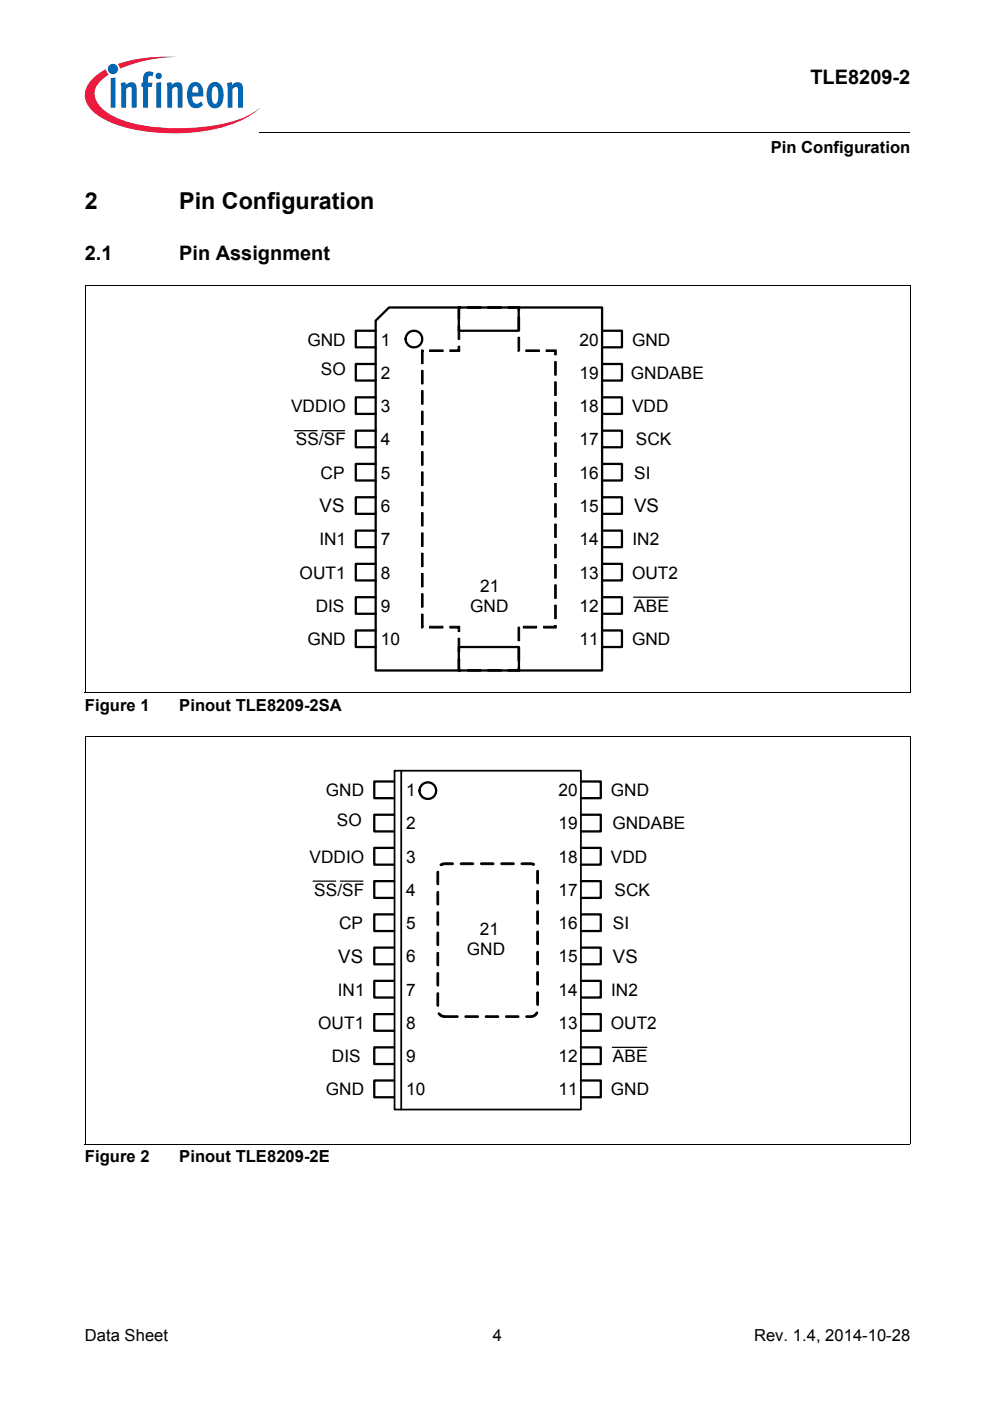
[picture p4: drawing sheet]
<svg xmlns="http://www.w3.org/2000/svg" width="210mm" height="297mm" viewBox="0 0 210 297" stroke-linecap="round" stroke-linejoin="round" font-family="sans-serif">
<circle cx="24" cy="14.6" r="1.09" fill="#0166b3"/>
<g fill="#ed1a40">
<path d="M25 13.6l.8-.3a32.5 32.5 0 0 1 12-1.2 31.8 31.8 0 0 0-11.7 2.2l-.7 .3z"/>
<path d="M19.4 16.9a11.2 11.2 0 0 1 3.1-2.2l.1 .6 .5 .5a5 5 0 0 0-3 4.3 6 6 0 0 0 3.4 4.2 31.6 31.6 0 0 0 15.9 2.9 31.7 31.7 0 0 0 14-3.1l1.6-1.2a17.5 17.5 0 0 1-8.9 4.4 41.1 41.1 0 0 1-22.7-1.4 9.4 9.4 0 0 1-5.1-4.1 4.3 4.3 0 0 1 1.1-4.9z"/>
</g>
<g fill="#0166b3">
<path d="M23.5 16.6l1-.2v6.4h-1z"/>
<path d="M25.6 17.6l.9-.2 .2 .6a1.22 1.22 0 0 1 1.4-.6 1.22 1.22 0 0 1 .9 1.4v4h-1.1v-4.1a.42 .42 0 0 0-.6-.2l-.6 .4v3.9h-1z"/>
<path d="M30.8 15.4l.8-.3 .8 .2 .2 .1-.3 .8-.2-.1a.47 .47 0 0 0-.7 .3v1.1h.9l-.1 .9h-.8v4.4h-1.1v-4.4h-.3v-.9h.3v-.7a1.77 1.77 0 0 1 .5-1.4z"/>
<path d="M35.3 17.6l1-.2 .1 .6a1.22 1.22 0 0 1 1.5-.6 1.22 1.22 0 0 1 .8 1.4v4h-1l-.1-4.1a.42 .42 0 0 0-.6-.2l-.5 .4v3.9h-1z"/>
<path d="M48.1 17.6l1-.2 .1 .6a1.22 1.22 0 0 1 1.5-.6 1.22 1.22 0 0 1 .8 1.4v4h-1l-.1-4.1a.41 .41 0 0 0-.6-.2l-.5 .4v3.9h-1z"/>
<path d="M33 16.1a.68 .68 0 0 1 1.3 0 .68 .68 0 0 1-1.3 0zM33.1 17.6l1.1-.2v5.4h-1.1z"/>
<path d="M40.4 17.8a1.59 1.59 0 0 1 1.8-.2 1.59 1.59 0 0 1 .8 1.5l.1 1.4h-2.3a1.09 1.09 0 0 0 .2 1.1 1.09 1.09 0 0 0 1.2 .3l.4-.4 .4 .7a1.88 1.88 0 0 1-2.1 .6 1.88 1.88 0 0 1-1.2-1.9v-1.7l.3-.8zM41 18.5l-.2 1.1h1.3l-.1-.7a.58 .58 0 0 0-.3-.6 .58 .58 0 0 0-.7 .2z"/>
<path d="M44.6 17.7a1.76 1.76 0 0 1 2 0 1.76 1.76 0 0 1 .8 1.7v1.3a1.96 1.96 0 0 1-2.4 2.2 2.94 2.94 0 0 1-1.2-3.3 2.79 2.79 0 0 1 .8-1.9zM45.2 18.5a4.3 4.3 0 0 0 .1 3.4l.3 .1a1.54 1.54 0 0 0 .7-1.9v-.4a1.19 1.19 0 0 0-.7-1.4z"/>
</g>
<path d="M55 28v.1z" fill="#000"/>
<path d="M55 28h137.9" fill="none" stroke="#000" stroke-width=".21"/>
<path d="M18 29h46v5h-46z" fill="#fff"/>
<path d="M109.8 133h.4v2.8h-.4zM109.8 137.3h.4v2.8h-.4zM107.7 142h2.3l-.2 .2v-.6h.4v.7h-2.5zM103.4 142h2.9v.3h-2.9zM99.1 142h2.9v.3h-2.9zM97.1 139.7h.4v2.5l-.2-.2h.4v.3h-.6zM97.1 135.3h.4v2.9h-.4zM95.4 132.8h2.1v1.1h-.4v-.9l.2 .2h-1.9zM91.1 132.8h2.8v.4h-2.8zM89.4 130.2h.3l-.1 3h-.2zM89.4 125.9h.3v2.8h-.3zM89.4 121.6h.3v2.8h-.3zM89.4 117.3h.3v2.8h-.3zM89.4 113h.3v2.8h-.3zM89.4 108.7h.3v2.8h-.3zM89.4 104.4h.3v2.8h-.3zM89.4 100.1h.3v2.8h-.3zM89.4 95.8h.3v2.8h-.3zM89.4 91.5h.3v2.8h-.3zM89.4 87.2h.3v2.8h-.3zM89.4 82.8h.3v2.9h-.3zM89.4 78.5h.3v2.9h-.3zM89.4 74.2h.3l-.1 .3 .1-.2v2.8h-.3zM91.1 74.2h2.9v.3h-2.9zM95.4 74.2h1.9l-.2 .1v-.9h.4v1.1h-2.1zM97.1 69.1h.4v2.8h-.4zM97.1 65h.6v.4h-.4l.2-.2v2.4h-.4zM99.1 65h2.9v.4h-2.9zM103.4 65h2.9v.4h-2.9zM107.7 65h2.5v.8h-.4v-.6l.2 .2h-2.3zM109.8 67.2h.4v2.9h-.4zM109.8 71.5h.4v2.8l-.2-.1v.3h-.2zM111.5 74.2h2.9v.3h-2.9zM115.8 74.2h2.1v1h-.3v-.9l.2 .2h-2zM117.6 76.7h.3v2.8h-.3zM117.6 81h.3v2.8h-.3zM117.6 85.3h.3v2.8h-.3zM117.6 89.6h.3v2.8h-.3zM117.6 93.9h.3v2.9h-.3zM117.6 98.2h.3v2.8h-.3zM117.6 102.5h.3v2.8h-.3zM117.6 106.8h.3v2.8h-.3zM117.6 111.1h.3v2.8h-.3zM117.6 115.4h.3v2.9h-.3zM117.6 119.7h.3v2.9h-.3zM117.6 124h.3v2.9h-.3zM117.6 128.3h.3v2.9h-.3zM115.3 132.8h2.5l-.2 .2v-.4h.3v.6h-2.6zM111 132.8h2.8v.4h-2.8z" fill="#000" stroke="#000" stroke-width=".21"/>
<g fill="none" stroke="#000" stroke-width=".48">
<path d="M79.7 70.1h-4.3v3.5h4.3M79.7 68l2.8-2.8h45.2v77h-48zM79.7 77.2h-4.3v3.5h4.3M97.3 65.2v4.9h12.7v-4.9M127.7 70.1h4.2v3.5h-4.2M127.7 77.2h4.2v3.5h-4.2M79.7 84.2h-4.3v3.6h4.3M79.7 91.3h-4.3v3.5h4.3M79.7 98.4h-4.3v3.5h4.3M127.7 84.2h4.2v3.6h-4.2M127.7 91.3h4.2v3.5h-4.2M127.7 98.4h4.2v3.5h-4.2"/>
<path d="M79.7 105.4h-4.3v3.5h4.3M79.7 112.5h-4.3v3.5h4.3M79.7 119.5h-4.3v3.6h4.3M127.7 105.4h4.2v3.5h-4.2M127.7 112.5h4.2v3.5h-4.2M127.7 119.5h4.2v3.6h-4.2M79.7 126.6h-4.3v3.5h4.3M79.7 133.7h-4.3v3.5h4.3M127.7 126.6h4.2v3.5h-4.2M127.7 133.7h4.2v3.5h-4.2M97.3 142.2v-5h12.7v5"/>
</g>
<circle cx="87.8" cy="71.9" r="1.77" fill="#fff"/>
<g fill="none" stroke="#000" stroke-width=".48">
<path d="M83.6 172.7h-4.2v3.6h4.2M83.6 179.8h-4.2v3.5h4.2M83.6 165.7h-4.2v3.5h4.2M123.2 165.7h4.2v3.5h-4.2M123.2 172.7h4.2v3.6h-4.2M123.2 179.8h4.2v3.5h-4.2M83.6 186.8h-4.2v3.6h4.2M83.6 193.9h-4.2v3.5h4.2M123.2 186.8h4.2v3.6h-4.2M123.2 193.9h4.2v3.5h-4.2M83.6 200.9h-4.2v3.5h4.2M83.6 208h-4.2v3.5h4.2"/>
<path d="M83.6 215h-4.2v3.5h4.2M123.2 200.9h4.2v3.5h-4.2M123.2 208h4.2v3.5h-4.2M123.2 215h4.2v3.5h-4.2M83.6 222.1h-4.2v3.5h4.2M83.6 229.1h-4.2v3.5h4.2M123.2 222.1h4.2v3.5h-4.2M123.2 229.1h4.2v3.5h-4.2"/>
<circle cx="87.8" cy="71.9" r="1.77"/>
</g>
<path d="M62.4 91.3h4.8M68.2 91.3h4.8M134.3 126.6h7.4" fill="none" stroke="#000" stroke-width=".26"/>
<path d="M18 60.5h175M18 60.4v86.5M192.9 60.5v86.4M18 146.9h174.9" fill="none" stroke="#000" stroke-width=".21"/>
<circle cx="90.7" cy="167.6" r="1.77" fill="#fff"/>
<circle cx="90.7" cy="167.6" r="1.77" fill="none" stroke="#000" stroke-width=".48"/>
<path d="M66.4 186.8h4.8M72.2 186.8h4.8M129.8 222.1h7.4" fill="none" stroke="#000" stroke-width=".26"/>
<path d="M94.3 215.5l2.7-.1 .2 .1-.2 .2h-2.6zM98.6 215.5l2.7-.1 .2 .2-2.8 .1zM102.9 215.4h2.7l.1 .2-2.7 .1zM107.3 215.4h2.6l.1 .2-2.7 .1zM111.5 215.4l1.6-.1 .6-.7h.2a1.16 1.16 0 0 1-1.2 1.1h-1.1zM113.8 210.4h.4l-.1 2.7-.3-.1zM113.8 206.1h.4l-.1 2.8-.3-.2zM113.9 201.7l.3 .1v2.6l-.2 .2-.2-.2zM113.9 197.4l.3 .1v2.7l-.2 .1-.2-.2v-2.5zM113.9 193.1l.3 .1-.1 2.8-.3-.2v-2.5zM113.8 188.9h.4l-.1 2.8-.3-.2zM113.8 184.6h.4l-.1 2.8-.3-.2zM110.5 183l2.3-.1 .4 .2 .1 .2h-2.6zM106.2 183l2.7-.1 .1 .3-.1 .1h-2.6zM101.9 183l2.6-.1 .2 .3-.2 .1h-2.5zM97.6 183l2.6-.1 .2 .3-.2 .1h-2.5zM93.3 183.2l.8-.3h1.9l.1 .2-.1 .2h-2l-.5 .2zM92.7 184.8h.3v2.7l-.2 .1-.2-.2zM92.7 189.1h.3v2.7l-.2 .1-.2-.2zM92.7 193.4h.3l-.1 2.8-.3-.2zM92.7 197.7h.3l-.1 2.8-.3-.2zM92.7 202h.3l-.1 2.7-.3-.1zM92.7 206.2l.3 .1v2.7l-.2 .1-.2-.2zM92.7 210.5l.3 .1v2.7l-.2 .1-.2-.2zM93 214.7l.5 .5 .7 .2 .1 .2-1-.1-.4-.5z" fill="#000" stroke="#000" stroke-width=".21"/>
<path d="M83.7 163.4h39.5v71.8h-39.5zM85.1 163.4v71.8" fill="none" stroke="#000" stroke-width=".37"/>
<path d="M18 156.2h175M18 156.1v86.4M192.9 156.1v86.5M18 242.6h174.9" fill="none" stroke="#000" stroke-width=".21"/>
<g font-size="4.9">
<text x="18" y="44.3">2</text>
<text x="38" y="44.3">Pin Configuration</text>
</g>
<g font-size="4.2">
<text x="171.8" y="17.8">TLE8209-2</text>
<text x="18" y="55.1">2.1</text>
<text x="38" y="55.1">Pin Assignment</text>
</g>
<g font-size="4">
<text x="67.8" y="108.6">VS</text>
<text x="134.5" y="108.6">VS</text>
<text x="71.7" y="204.1">VS</text>
<text x="130" y="204.1">VS</text>
</g>
<g font-size="3.7">
<text x="65.2" y="73.3">GND</text>
<text x="80.7" y="73.3">1</text>
<text x="122.9" y="73.3">20</text>
<text x="134" y="73.3">GND</text>
<text x="68" y="79.6">SO</text>
<text x="80.7" y="80.3">2</text>
<text x="122.9" y="80.3">19</text>
<text x="133.7" y="80.3">GNDABE</text>
<text x="61.7" y="87.4">VDDIO</text>
<text x="80.7" y="87.4">3</text>
<text x="122.9" y="87.4">18</text>
<text x="134" y="87.4">VDD</text>
<text x="62.7" y="94.4">SS/SF</text>
<text x="80.7" y="94.4">4</text>
<text x="122.9" y="94.4">17</text>
<text x="134.8" y="94.4">SCK</text>
<text x="68" y="101.5">CP</text>
<text x="80.7" y="101.5">5</text>
<text x="122.9" y="101.5">16</text>
<text x="134.5" y="101.5">SI</text>
<text x="80.7" y="108.5">6</text>
<text x="122.9" y="108.5">15</text>
<text x="67.7" y="115.6">IN1</text>
<text x="80.7" y="115.6">7</text>
<text x="122.9" y="115.6">14</text>
<text x="134.1" y="115.6">IN2</text>
<text x="63.5" y="122.7">OUT1</text>
<text x="80.7" y="122.7">8</text>
<text x="101.8" y="125.5">21</text>
<text x="122.9" y="122.7">13</text>
<text x="134" y="122.7">OUT2</text>
<text x="66.9" y="129.7">DIS</text>
<text x="80.7" y="129.7">9</text>
<text x="99.7" y="129.7">GND</text>
<text x="122.9" y="129.7">12</text>
<text x="134.5" y="129.7">ABE</text>
<text x="65.2" y="136.8">GND</text>
<text x="80.7" y="136.8">10</text>
<text x="122.9" y="136.8">11</text>
<text x="134" y="136.8">GND</text>
<text x="69.1" y="168.8">GND</text>
<text x="86.1" y="168.8">1</text>
<text x="118.4" y="168.8">20</text>
<text x="129.5" y="168.8">GND</text>
<text x="71.4" y="175.2">SO</text>
<text x="86.1" y="175.9">2</text>
<text x="118.4" y="175.9">19</text>
<text x="129.8" y="175.9">GNDABE</text>
<text x="65.6" y="182.9">VDDIO</text>
<text x="86.1" y="182.9">3</text>
<text x="118.4" y="182.9">18</text>
<text x="129.5" y="182.9">VDD</text>
<text x="66.6" y="189.9">SS/SF</text>
<text x="86.1" y="189.9">4</text>
<text x="118.4" y="189.9">17</text>
<text x="130.3" y="189.9">SCK</text>
<text x="71.9" y="197">CP</text>
<text x="86.1" y="197">5</text>
<text x="118.4" y="197">16</text>
<text x="130" y="197">SI</text>
<text x="99" y="202.4">GND</text>
<text x="101.7" y="198.2">21</text>
<text x="86.1" y="204">6</text>
<text x="118.4" y="204">15</text>
<text x="71.6" y="211.1">IN1</text>
<text x="86.1" y="211.1">7</text>
<text x="118.4" y="211.1">14</text>
<text x="129.6" y="211.1">IN2</text>
<text x="67.5" y="218.1">OUT1</text>
<text x="86.1" y="218.1">8</text>
<text x="118.4" y="218.1">13</text>
<text x="129.5" y="218.1">OUT2</text>
<text x="70.4" y="225.2">DIS</text>
<text x="86.1" y="225.2">9</text>
<text x="118.4" y="225.2">12</text>
<text x="130" y="225.2">ABE</text>
<text x="69.1" y="232.2">GND</text>
<text x="86.1" y="232.2">10</text>
<text x="118.4" y="232.2">11</text>
<text x="129.5" y="232.2">GND</text>
</g>
<g font-size="3.5">
<text x="163.4" y="32.5">Pin Configuration</text>
<text x="18" y="150.7">Figure 1</text>
<text x="38" y="150.7">Pinout TLE8209-2SA</text>
<text x="18" y="246.4">Figure 2</text>
<text x="38" y="246.4">Pinout TLE8209-2E</text>
<text x="18" y="284.4">Data Sheet</text>
<text x="104.5" y="284.4">4</text>
<text x="159.9" y="284.4">Rev. 1.4, 2014-10-28</text>
</g>
</svg>
